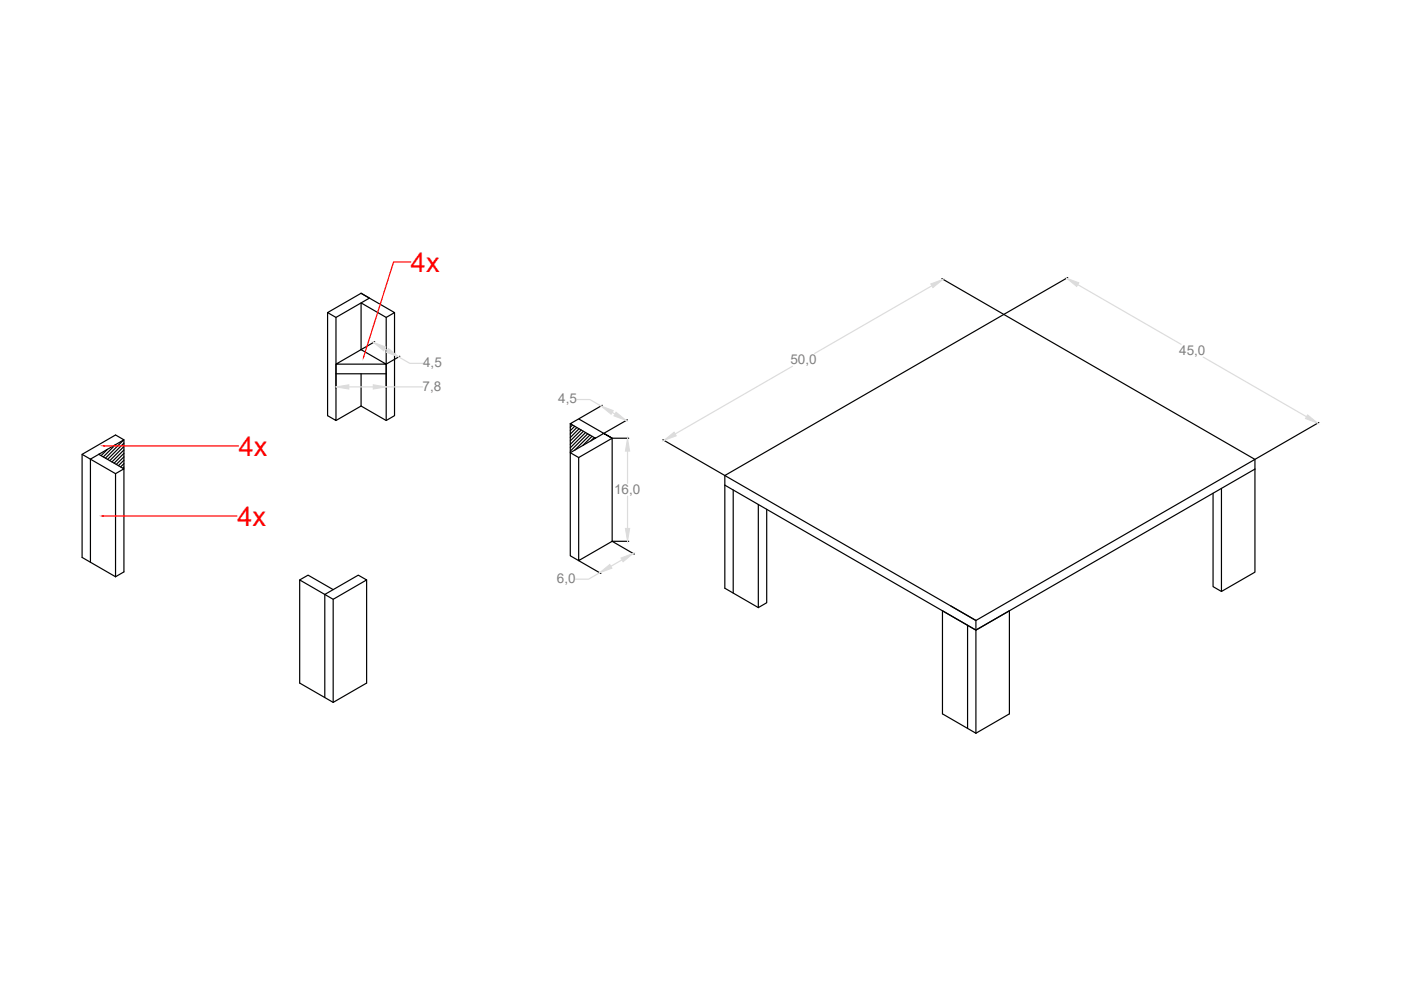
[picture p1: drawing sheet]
<svg xmlns="http://www.w3.org/2000/svg" width="297mm" height="210mm" viewBox="0 0 297 210" stroke-linecap="round" stroke-linejoin="round" font-family="sans-serif">
<!-- layer: 0 -->
<g fill="none" stroke="#000" stroke-width=".25">
<path d="M69.5 66.3l7.1-4.1 1.7 1-7.1 4.1zM69.5 66.3v21.8l1.7 1.1v-21.9M71.2 77.2l5.4-3.1 5.3 3.1zM71.2 79.3h10.7M76.6 62.2l7 4.1-1.7 1-5.3-3.1v9.9M76.6 79.3v6.8M81.9 67.3v21.9M83.6 66.3v21.8l-1.7 1.1-5.3-3.1M17.4 96.3l7.1 4.1v21.9M21.1 96.3h-.1M22.8 95.3l-1.4 1.3M24.5 94.3l-2.6 2.6"/>
<path d="M26.2 93.3l-3.8 3.8M26.3 93.3v6.1l-5.3-3.1M26.3 94l-3.5 3.4M26.3 94.7l-3 3M26.3 95.4l-2.6 2.5M26.3 96.1l-2.1 2.1M26.3 96.9l-1.6 1.6M26.3 97.6l-1.2 1.1M26.3 98.3l-.7 .7M26.3 99l-.3 .3M76.6 86.1l-5.4 3.1M120.9 89.8v6.2l1.8 1"/>
<path d="M121.4 90.1l-.5 .5M121.9 90.4l-1 .9M122.3 90.6l-1.4 1.4M122.7 97l7.1-4.1v21.9l-7.1 4.1zM122.8 90.9l-1.9 1.9M123.2 91.2l-2.3 2.3M123.7 91.4l-2.8 2.8M124.1 91.7l-3.2 3.2M124.6 92l-3.7 3.7M125.1 92.2l-3.2 3.2M125.5 92.5l-1.9 1.9M126 92.8l-.7 .7"/>
<path d="M126.2 92.9l-5.3-3.1 1.8-1 7.1 4.1-1.8-1-7.1 4.1v21.8l1.8 1.1M266.1 99.5v21.8l-7.1 4.1v-21.8M266.1 99.5l-59.2 34.1-53.2-30.7M266.1 97.4v2.1M19.2 119.2v-21.9l7.1-4-1.8-1.1-7.1 4.1v21.9l7.1 4.1M24.5 100.4l1.8-1v21.9l-1.8 1M153.7 100.8l59.1-34.1 53.3 30.7-59.2 34.2zM153.7 100.8v23.9l7.1 4.1M155.5 103.9v21.8M160.8 107v21.8M162.6 108v19.8l-1.8 1M257.2 104.6v19.8l1.8 1"/>
<path d="M63.5 123l1.8-1.1 5.3 3.1M70.6 127.1v21.8M77.7 123v21.8l-7.1 4.1M199.8 129.5l7.1 4.1 7.1-4.1v21.9l-7.1 4.1-7.1-4.1zM201.6 128.5l5.3 3.1v23.9M205.1 132.6v21.8M68.9 147.9v-21.9l7.1-4.1 1.7 1.1-7.1 4.1-7.1-4.1v21.8l7.1 4.1"/>
</g>
<!-- layer: medidas -->
<g fill="none" stroke="#000" stroke-width=".25">
<path d="M199.7 59.1l13 7.5M226.4 58.8l-13.5 7.8M71.2 77.3v5M79.4 72.5l-2.8 1.6M81.9 77.3v5M84.8 75.5l-2.8 1.7M127.7 85.9l-4.9 2.9M129.9 92.9h3.4M133 89l-4.9 2.8M140.5 93.2l13.1 7.6M279.6 89.6l-13.4 7.7M122.8 118.9l4.6 2.7"/>
<path d="M129.9 114.8h3.4M129.9 114.8l4.6 2.7"/>
</g>
<g fill="none" stroke="#dcdcdc" stroke-width=".25">
<path d="M81.6 74l.6 .3M84.5 75.7l2.4 1.3h2.7M168 77.7l-24.8 14.3M197.6 60.6l-24.9 14.3M228.5 60.3l21.9 12.7M255.1 75.7l21.9 12.7M74 82h5.1M81.9 82h7.7M122.3 84.7h2.8l2.3 1.4M129.8 87.4l.6 .4M133.1 95.6v6.9M131.9 118.7l-2.4 1.4"/>
<path d="M133.1 105.2v6.8M127.1 121.4l-2.3 1.4h-2.7"/>
</g>
<g fill="#dcdcdc" stroke="#dcdcdc" stroke-width=".21">
<path d="M133.1 92.9l.4 2.7h-.9z"/>
<path d="M132.6 112h.9l-.4 2.8z"/>
<path d="M131.7 118.3l2.5-1-2.1 1.8z"/>
<path d="M127.1 121.4l2.2-1.7 .4 .8z"/>
<path d="M130.6 87.4l2.2 1.7-2.6-.9z"/>
<path d="M127.4 86.1l2.6 1-.4 .7z"/>
<path d="M71.2 82l2.8-.4v.9z"/>
<path d="M79.1 81.6l2.8 .4-2.8 .5z"/>
<path d="M79.2 72.6l2.6 1-.5 .8z"/>
<path d="M82.4 73.9l2.1 1.8-2.6-1z"/>
<path d="M140.8 93.4l2.1-1.8 .5 .8z"/>
<path d="M197.3 60.2l2.6-1-2.1 1.8z"/>
<path d="M226.1 59l2.6 1-.4 .7z"/>
<path d="M277.2 88l2.2 1.7-2.6-1z"/>
</g>
<!-- layer: nPecas -->
<g fill="#f00" stroke="#f00" stroke-width=".21">
<path d="M77.1 75.6v.2z"/>
<path d="M21.7 109.4h.2z"/>
<path d="M21.9 94.5l.2 .1z"/>
</g>
<path d="M87.1 55.5h-3.7l-6.3 20.1M22.1 94.5h28.5M21.9 109.4h28.4" fill="none" stroke="#f00" stroke-width=".25"/>
<g font-size="5.7" fill="#f00">
<text x="87.1" y="57.6">4x</text>
<text x="50.6" y="96.6">4x</text>
<text x="50.3" y="111.5">4x</text>
</g>
<g font-size="2.9" fill="#808080">
<text x="89.7" y="77.9">4,5</text>
<text x="167.6" y="77.1">50,0</text>
<text x="250" y="75.2">45,0</text>
<text x="89.6" y="82.9">7,8</text>
<text x="118.3" y="85.5">4,5</text>
<text x="130.2" y="104.7">16,0</text>
<text x="118.1" y="123.6">6,0</text>
</g>
</svg>
